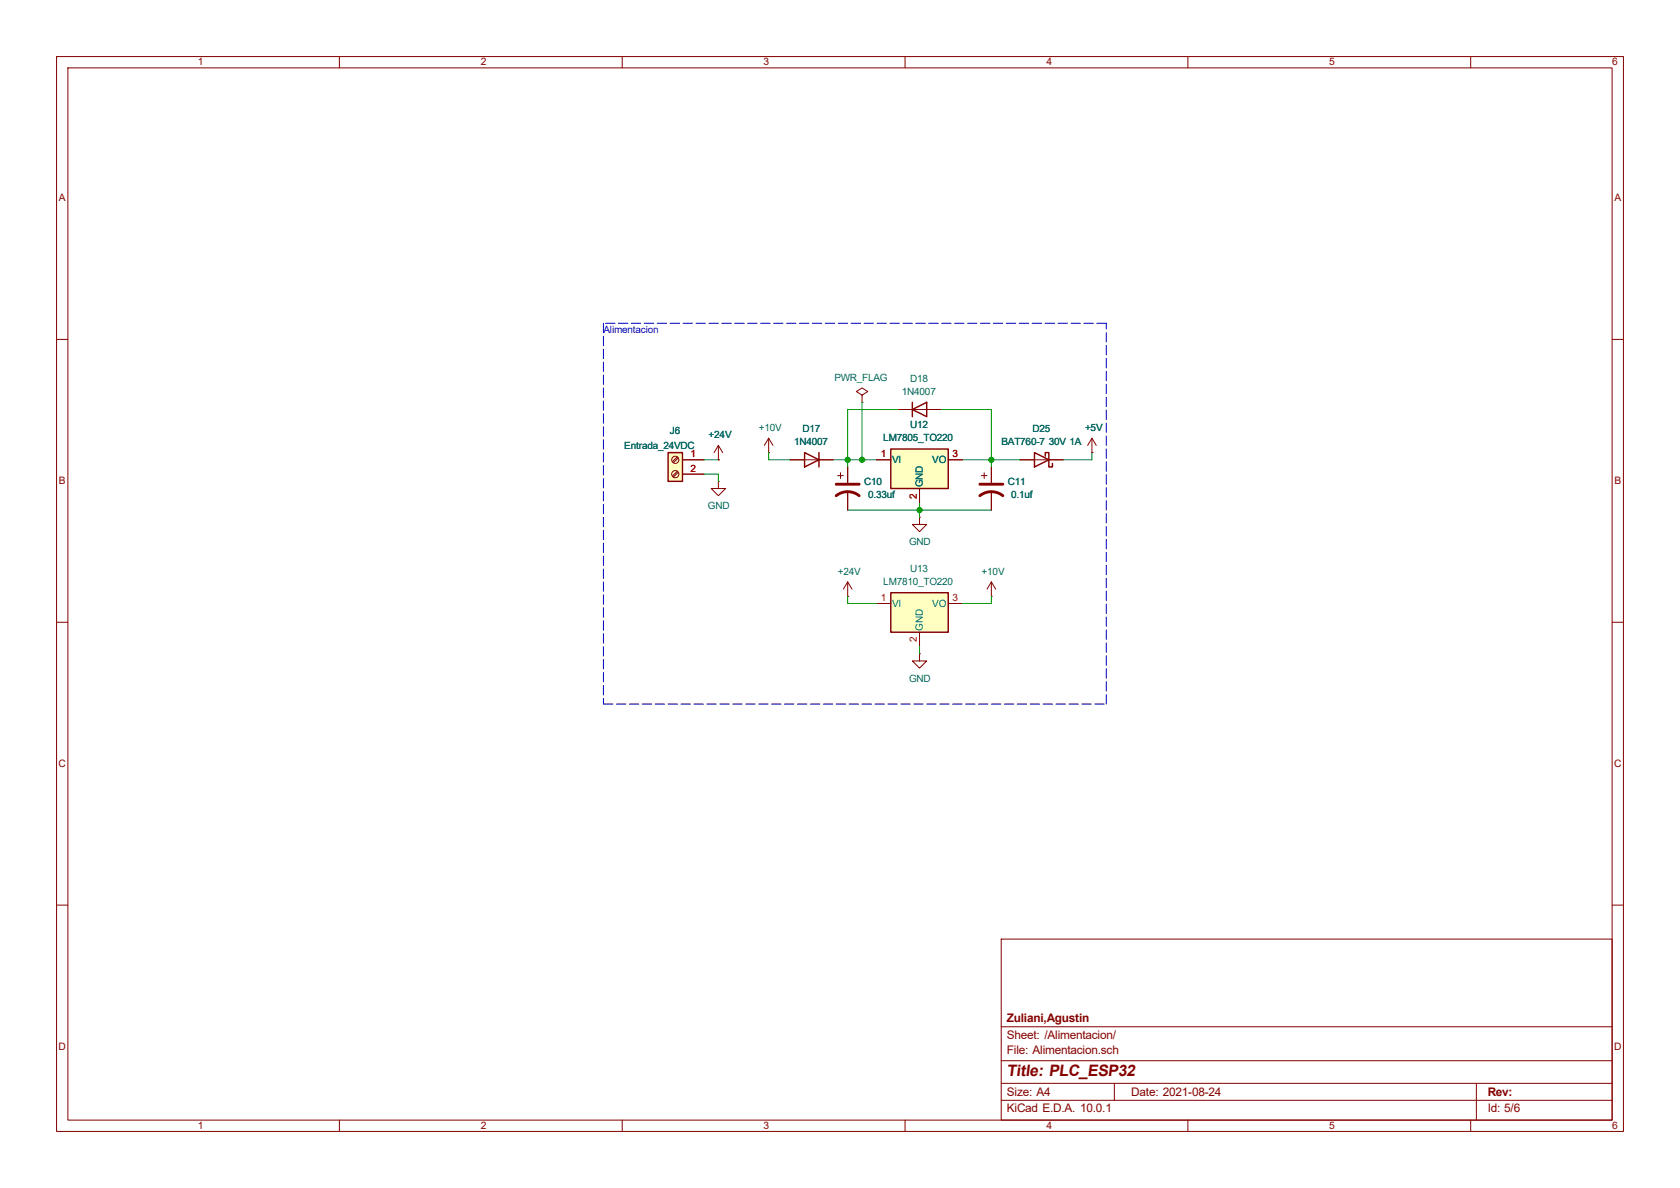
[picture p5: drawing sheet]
<svg xmlns="http://www.w3.org/2000/svg" width="297mm" height="210mm" viewBox="0 0 297 210" stroke-linecap="round" stroke-linejoin="round" font-family="sans-serif">
<g fill="none" stroke="#840000" stroke-width=".18">
<path d="M10 10h277v190h-277zM12 12h273v186h-273zM60 10v2M110 10v2M160 10v2M210 10v2M260 10v2M10 60h2M285 60h2M180.3 81.3h7.7M10 110h2M162.6 115.6v1.2h1.2l-1.2 1.3-1.3-1.3h1.3"/>
<path d="M162.6 115.6h.1M175.3 105.4h.1M175.3 102.9l-.8 1.2M175.3 102.9l.7 1.2M175.3 102.9v2.5M285 110h2M10 160h2M177 166h108v32h-108zM285 160h2M60 198v2M110 198v2M160 198v2"/>
<path d="M177 194.5h108M177 191.5h108M177 187.5h108M177 181.5h108M197 191.5v3M210 198v2M260 198v2M261 191.5v6.5"/>
</g>
<path d="M182.9 80l2.5 1.3-2.5 1.3zM184.8 80.6v-.6h.6v2.6h.7v-.7" fill="none" stroke="#840000" stroke-width=".25"/>
<path d="M157.5 104.8h10.1v7h-10.1z" fill="#ffffc2"/>
<path d="M157.5 104.8h10.1v7h-10.1z" fill="none" stroke="#840000" stroke-width=".25"/>
<path d="M162.6 91.4v1.3h1.2l-1.2 1.3-1.3-1.3h1.3M162.6 91.4h.1M154.9 106.7h2.6M162.6 111.8v2.5M167.6 106.7h2.6" fill="none" stroke="#840000" stroke-width=".18"/>
<path d="M157.5 79.4h10.1v7h-10.1z" fill="#ffffc2"/>
<path d="M157.5 79.4h10.1v7h-10.1zM161.3 72.4l2.5-1.3v2.6zM161.3 71.1v2.6" fill="none" stroke="#840000" stroke-width=".25"/>
<g fill="none" stroke="#840000" stroke-width=".18">
<path d="M158.7 72.4h7.7M193 77.5l-.7 1.2M193 77.5l.8 1.2M193 77.5v2.5M127 85.1v1.3h1.3l-1.3 1.2-1.3-1.2h1.3M127 85.1h.1M154.9 81.3h2.6M162.6 86.4v2.5M167.6 81.3h2.6M173.5 84.1h1M174 83.6v1M175.3 82.6v2.7"/>
<path d="M175.3 86.9v3.3M193 80h.1M149.9 105.4h.1M149.9 102.9l-.8 1.2M149.9 102.9l.7 1.2M149.9 102.9v2.5"/>
</g>
<path d="M173.2 87.6a3.3 3.3 0 0 1 4.1 0M173.2 85.6h4.1" fill="none" stroke="#840000" stroke-width=".51"/>
<path d="M118.1 80h2.5v5.1h-2.5z" fill="#ffffc2"/>
<path d="M118.1 80h2.5v5.1h-2.5zM142.2 80l2.6 1.3-2.6 1.3zM144.8 80v2.6" fill="none" stroke="#840000" stroke-width=".25"/>
<g fill="none" stroke="#840000" stroke-width=".18">
<path d="M127 78.7l-.8 1.3M127 78.7l.8 1.3M127 78.7v2.6M135.9 77.5l-.8 1.2M135.9 77.5l.8 1.2M135.9 77.5v2.5M152.4 69.9l1-.7-1-.6-1 .6 1 .7v1.2M152.4 71.1h.1M119.7 80.8l-.8 .8M119.7 83.3l-.8 .9M119.9 80.9l-.9 .9M119.9 83.5l-.9 .8"/>
<path d="M120.6 81.3h3.9M120.6 83.8h3.9M127 81.3h.1M135.9 80h.1M139.7 81.3h7.6M148.1 84.1h1M148.6 83.6v1M149.9 82.6v2.7M149.9 86.9v3.3M154.9 81.3h2.6M162.6 86.4v2.5M167.6 81.3h2.6"/>
<path d="M175.3 82.6v2.7M175.3 86.9v3.3M180.3 81.3h2.6M185.4 81.3h2.6M193 80h.1"/>
<circle cx="119.4" cy="81.3" r=".63"/>
<circle cx="119.4" cy="83.8" r=".63"/>
</g>
<path d="M147.8 87.6a3.3 3.3 0 0 1 4.1 0M147.8 85.6h4.1" fill="none" stroke="#840000" stroke-width=".51"/>
<path d="M106.7 57.2v67.3M195.6 57.2h-88.9M106.7 124.5h88.9M195.6 124.5v-67.3" fill="none" stroke="#0000c2" stroke-width=".18" stroke-dasharray="1.7 .6"/>
<g fill="none" stroke="#009600" stroke-width=".18">
<path d="M152.4 71.1v10.2M158.7 72.4h-8.8v10.2M166.4 72.4h8.9v10.2M124.5 81.3h2.5M124.5 83.8h2.5v1.3M135.9 80v1.3h3.8M147.3 81.3h7.6M149.9 90.2h25.4M162.6 88.9v2.5M170.2 81.3h10.1M193 80v1.3h-5M149.9 105.4v1.3h5"/>
<path d="M162.6 114.3v1.3M175.3 105.4v1.3h-5.1"/>
</g>
<g fill="#009600" stroke="#009600" stroke-width=".18">
<circle cx="162.6" cy="90.2" r=".46"/>
<circle cx="175.3" cy="81.3" r=".46"/>
<circle cx="149.9" cy="81.3" r=".46"/>
<circle cx="152.4" cy="81.3" r=".46"/>
</g>
<text font-size="2.8" fill="#840000" x="178" y="190.2">Title: PLC_ESP32</text>
<g font-size="2.1" fill="#840000">
<text x="178" y="183.7">Sheet: /Alimentacion/</text>
<text x="178" y="180.7">Zuliani,Agustin</text>
<text x="178" y="186.4">File: Alimentacion.sch</text>
<text x="178" y="196.6">KiCad E.D.A. 10.0.1</text>
<text x="178" y="193.8">Size: A4</text>
<text x="200" y="193.8">Date: 2021-08-24</text>
<text x="263" y="193.8">Rev:</text>
<text x="263" y="196.6">Id: 5/6</text>
</g>
<g font-size="1.8" fill="#840000">
<text x="35" y="11.6">1</text>
<text x="85" y="11.6">2</text>
<text x="135" y="11.6">3</text>
<text x="185" y="11.6">4</text>
<text x="235" y="11.6">5</text>
<text x="285" y="11.6">6</text>
<text x="10.4" y="35.6">A</text>
<text x="285.4" y="35.6">A</text>
<text x="10.4" y="85.6">B</text>
<text x="285.4" y="85.6">B</text>
<text x="10.3" y="135.6">C</text>
<text x="285.3" y="135.6">C</text>
<text x="10.3" y="185.6">D</text>
<text x="285.3" y="185.6">D</text>
<text x="35" y="199.6">1</text>
<text x="85" y="199.6">2</text>
<text x="135" y="199.6">3</text>
<text x="185" y="199.6">4</text>
<text x="235" y="199.6">5</text>
<text x="285" y="199.6">6</text>
</g>
<text font-size="1.8" fill="#0000c2" x="106.7" y="58.9">Alimentacion</text>
<g font-size="1.8" fill="#006464">
<text x="147.5" y="67.3">PWR_FLAG</text>
<text x="159.4" y="69.8">1N4007</text>
<text x="160.9" y="67.5">D18</text>
<text x="118.4" y="76.8">J6</text>
<text x="125.3" y="77.4">+24V</text>
<text x="134.2" y="76.2">+10V</text>
<text x="141.9" y="76.4">D17</text>
<text x="160.9" y="75.7">U12</text>
<text x="182.5" y="76.4">D25</text>
<text x="191.8" y="76.2">+5V</text>
<text x="110.4" y="79.3">Entrada_24VDC</text>
<text x="140.4" y="78.7">1N4007</text>
<text x="156.2" y="78">LM7805_TO220</text>
<text x="157.7" y="81.8">VI</text>
<text x="164.8" y="81.8">VO</text>
<text x="177.1" y="78.7">BAT760-7 30V 1A</text>
<text x="152.8" y="85.8">C10</text>
<text x="153.5" y="88.1">0.33uf</text>
<text x="163.1" y="86.1" transform="rotate(-90 163.1 86.1)">GND</text>
<text x="178.2" y="85.8">C11</text>
<text x="178.8" y="88.1">0.1uf</text>
<text x="125.2" y="90">GND</text>
<text x="148.1" y="101.6">+24V</text>
<text x="160.7" y="96.4">GND</text>
<text x="160.9" y="101.1">U13</text>
<text x="173.5" y="101.6">+10V</text>
<text x="156.2" y="103.4">LM7810_TO220</text>
<text x="157.7" y="107.2">VI</text>
<text x="164.8" y="107.2">VO</text>
<text x="163.1" y="111.5" transform="rotate(-90 163.1 111.5)">GND</text>
<text x="160.7" y="120.5">GND</text>
</g>
<g font-size="1.8" fill="#a90000">
<text x="122.1" y="80.8">1</text>
<text x="122.1" y="83.4">2</text>
<text x="155.7" y="80.8">1</text>
<text x="168.4" y="80.8">3</text>
<text x="162.1" y="88.1" transform="rotate(-90 162.1 88.1)">2</text>
<text x="155.7" y="106.2">1</text>
<text x="168.4" y="106.2">3</text>
<text x="162.1" y="113.5" transform="rotate(-90 162.1 113.5)">2</text>
</g>
</svg>
